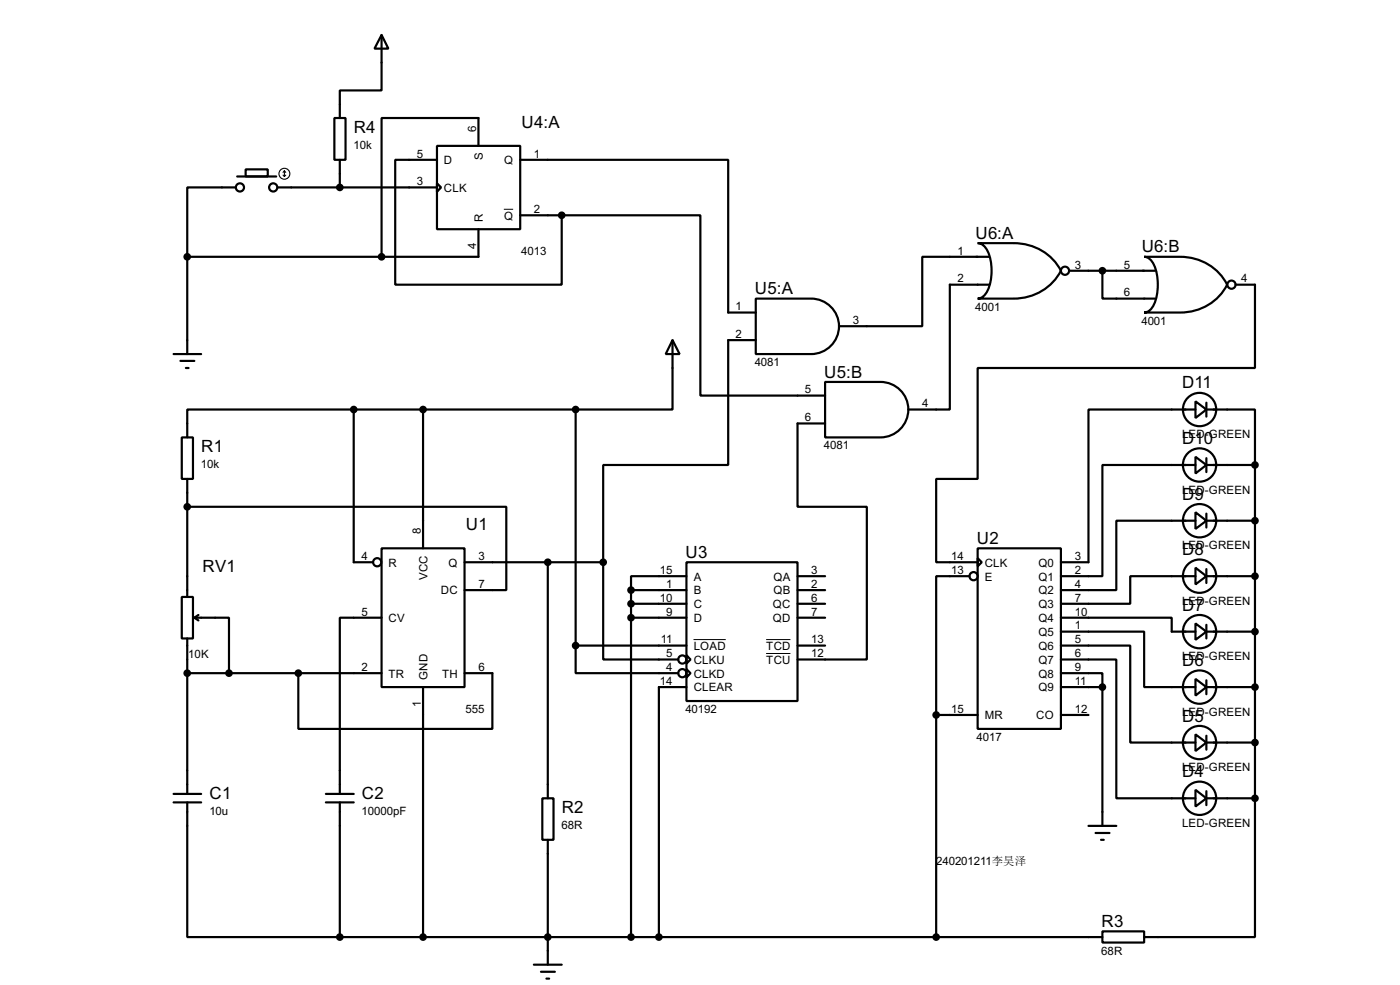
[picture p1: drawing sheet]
<svg xmlns="http://www.w3.org/2000/svg" width="256mm" height="180mm" viewBox="0 0 256 180" stroke-linecap="round" stroke-linejoin="round" font-family="sans-serif">
<g fill="none" stroke="#000" stroke-width=".4">
<path d="M69.9 6.4l1.3 2.5h-2.6zM69.9 6.4v10.2h-7.6v5M43.2 34.3h-8.9v12.7M43.5 32.3h7.1M45 31h4.1v1.3h-4.1zM50.9 34.3h29.2M61.3 21.6h2v7.7h-2zM62.3 29.3v5M80.1 26.7h15.2v15.3h-15.2zM80.1 33.6l.7 .7-.7 .8zM80.1 29.3h-7.7v22.8h30.5v-12.7M87.7 26.7v-5.1h-17.8v25.4"/>
<path d="M95.3 29.3h38.1v27.9h5.1M95.3 39.4h7.6M102.9 39.4h25.4v33h22.9M34.3 47v17.8M87.7 42v5h-53.4M138.5 54.7h10.1a5.1 5.1 0 0 1 5.1 5 5.1 5.1 0 0 1-5.1 5.1h-10.1zM179.1 44.5h6.6a9.6 9.6 0 0 1 8.7 5.1 9.6 9.6 0 0 1-8.7 5.1h-6.6a2.22 2.22 0 0 0 1.8-1.5 9 9 0 0 0-.3-7.8l-1-.8zM181.2 47h-12.2v12.7h-15.3M181.2 52.1h-7.2v22.9h-7.6M195.9 49.6h15.7M202 49.6v5.1h9.6M209.6 47h6.6a9.5 9.5 0 0 1 8.6 5.1 9.5 9.5 0 0 1-8.6 5.1h-6.6a2.17 2.17 0 0 0 1.8-1.5 9.3 9.3 0 0 0-.3-7.8l-1-.8z"/>
<path d="M226.4 52.1h3.5v15.3h-50.8v20.3h-7.6v15.2h7.6M31.8 64.8h5.1M33.1 66.1h2.5M34.1 67.4h.5M64.8 75h-30.5v5.1M64.8 75h40.7M64.8 75v27.9h3.6M77.5 75v25.4M105.5 75v43.2M123.2 62.3l1.3 2.5h-2.5zM123.2 62.3v12.7h-17.7M138.5 62.3h-5.1v22.8h-22.9v17.8"/>
<path d="M151.2 69.9h10.1a5.1 5.1 0 0 1 5.1 5.1 5.1 5.1 0 0 1-5.1 5.1h-10.1zM151.2 77.5h-5.1v15.3h12.7v27.9h-12.7M219 73.5l2 1.5-2 1.5zM219 75h-19.6v27.9h-5M221 75h8.9v10.1M221 73.7v2.6M33.3 80.1h2.1v7.6h-2.1zM34.3 92.8h58.5v15.2h-7.7M34.3 87.7v21.6M219 93.8l2 1.5-2 1.5zM219 83.6l2 1.5-2 1.6zM219 95.3h-14.5v12.7h-10.1"/>
<path d="M219 85.1h-17v20.4h-7.6M221 85.1h8.9M221 95.3h8.9M221 83.9v2.5M221 94v2.6M229.9 85.1v61M33.3 109.3h2.1v7.6h-2.1zM34.3 116.9v28.4M35.6 113.1h6.4v10.1M35.6 113.1l.8 .5M36.4 112.6l-.8 .5M69.9 100.4h15.2v25.4h-15.2z"/>
<path d="M69.9 113.1h-7.6v32.2M85.1 102.9h25.4M100.4 102.9v43.2M105.5 118.2v5h18.8M105.5 118.2h20.3M110.5 102.9v17.8h13.8M115.6 108h10.2M115.6 108v63.5M115.6 110.5h10.2M115.6 113.1h10.2M125.8 102.9h20.3v25.4h-20.3zM125.8 119.9l.7 .8-.7 .8z"/>
<path d="M125.8 105.5h-10.2v2.5M146.1 105.5h5.1M146.1 118.2h5.1M146.1 108h5.1M146.1 110.5h5.1M146.1 113.1h5.1M177.6 105.5h-6.1v25.4M179.1 100.4h15.3v33h-15.3zM179.1 102.2l.8 .7-.8 .8zM194.4 118.2h12.7v17.7h11.9M194.4 115.6h15.2v10.2h9.4M194.4 113.1h20.3v2.5h4.3"/>
<path d="M219 114.1l2 1.5-2 1.5zM219 103.9l2 1.6-2 1.5zM219 105.5h-11.9v5h-12.7M221 105.5h8.9M221 115.6h8.9M221 104.2v2.5M221 114.4v2.5M34.3 123.2h35.6M54.7 123.2v10.2h35.5v-10.2h-5.1M77.5 125.8v45.7M125.8 122.5l.7 .7-.7 .8zM125.8 125.8h-5.1v45.7"/>
<path d="M171.5 130.9h7.6M171.5 130.9v40.6M194.4 120.7h10.1v25.4h14.5M194.4 123.2h7.6v2.6M194.4 125.8h7.6M194.4 130.9h5M202 125.8v25.4M219 134.4l2 1.5-2 1.6zM219 124.3l2 1.5-2 1.5zM221 125.8h8.9M221 135.9h8.9M221 124.5v2.6"/>
<path d="M221 134.7v2.5M31.8 146.9h5.1M31.8 145.3h5.1M34.3 146.9v24.6h28M59.7 146.9h5.1M59.7 145.3h5.1M62.3 146.9v24.6M99.4 146.1h2v7.6h-2zM100.4 153.7v22.9M199.4 151.2h5.1M200.7 152.5h2.6M201.7 153.7h.5"/>
<path d="M219 144.6l2 1.5-2 1.5zM221 146.1h8.9M221 144.8v2.6M229.9 146.1v25.4h-20.3M62.3 171.5h139.7M97.8 176.6h5.1M99.1 177.9h2.6M100.1 179.1h.5M202 170.5h7.6v2h-7.6z"/>
<circle cx="43.9" cy="34.3" r=".75"/>
<circle cx="50" cy="34.3" r=".75"/>
<circle cx="195.1" cy="49.6" r=".75"/>
<circle cx="225.6" cy="52.1" r=".75"/>
<circle cx="219.7" cy="75" r="3.1"/>
<circle cx="219.7" cy="95.3" r="3.1"/>
<circle cx="219.7" cy="85.1" r="3.1"/>
<circle cx="69.1" cy="102.9" r=".75"/>
<circle cx="178.3" cy="105.5" r=".75"/>
<circle cx="219.7" cy="115.6" r="3.1"/>
<circle cx="219.7" cy="105.5" r="3.1"/>
<circle cx="125" cy="120.7" r=".75"/>
<circle cx="125" cy="123.2" r=".75"/>
<circle cx="219.7" cy="135.9" r="3.1"/>
<circle cx="219.7" cy="125.8" r="3.1"/>
<circle cx="219.7" cy="146.1" r="3.1"/>
</g>
<g fill="#000" stroke="#000" stroke-width=".4">
<circle cx="62.2" cy="34.3" r=".5"/>
<circle cx="102.9" cy="39.4" r=".5"/>
<circle cx="34.3" cy="47" r=".5"/>
<circle cx="69.9" cy="47" r=".5"/>
<circle cx="201.9" cy="49.6" r=".5"/>
<circle cx="64.8" cy="75" r=".5"/>
<circle cx="77.5" cy="75" r=".5"/>
<circle cx="105.4" cy="75" r=".5"/>
<circle cx="34.3" cy="92.8" r=".5"/>
<circle cx="229.9" cy="95.3" r=".5"/>
<circle cx="229.9" cy="85.1" r=".5"/>
<circle cx="100.3" cy="102.9" r=".5"/>
<circle cx="105.4" cy="118.2" r=".5"/>
<circle cx="110.5" cy="102.9" r=".5"/>
<circle cx="115.6" cy="110.5" r=".5"/>
<circle cx="115.6" cy="113.1" r=".5"/>
<circle cx="115.6" cy="108" r=".5"/>
<circle cx="229.9" cy="105.5" r=".5"/>
<circle cx="229.9" cy="115.6" r=".5"/>
<circle cx="34.3" cy="123.2" r=".5"/>
<circle cx="41.9" cy="123.2" r=".5"/>
<circle cx="54.6" cy="123.2" r=".5"/>
<circle cx="171.5" cy="130.9" r=".5"/>
<circle cx="201.9" cy="125.8" r=".5"/>
<circle cx="229.9" cy="125.8" r=".5"/>
<circle cx="229.9" cy="135.9" r=".5"/>
<circle cx="229.9" cy="146.1" r=".5"/>
<circle cx="62.2" cy="171.5" r=".5"/>
<circle cx="77.5" cy="171.5" r=".5"/>
<circle cx="100.3" cy="171.5" r=".5"/>
<circle cx="115.6" cy="171.5" r=".5"/>
<circle cx="120.7" cy="171.5" r=".5"/>
<circle cx="171.5" cy="171.5" r=".5"/>
</g>
<path d="M92.3 38.3h1.7M127.1 117.1h5.9M140.4 117.1h4.4M140.4 119.6h4.4" fill="none" stroke="#000" stroke-width=".18"/>
<g fill="none" stroke="#000" stroke-width=".2">
<path d="M51.9 32.1l.2 .2M52.1 31.3v1M52.1 31.3l-.2 .3M52.1 31.3l.3 .3M52.4 32.1l-.3 .2"/>
<circle cx="52.1" cy="31.8" r="1"/>
</g>
<g font-size="3.5">
<text x="95.6" y="23.3">U4:A</text>
<text x="64.8" y="24.3">R4</text>
<text x="178.7" y="43.7">U6:A</text>
<text x="209.2" y="46.2">U6:B</text>
<text x="138.3" y="53.9">U5:A</text>
<text x="151" y="69.1">U5:B</text>
<text x="216.6" y="71.1">D11</text>
<text x="36.9" y="82.8">R1</text>
<text x="216.6" y="81.3">D10</text>
<text x="216.6" y="91.5">D9</text>
<text x="85.4" y="97">U1</text>
<text x="179" y="99.6">U2</text>
<text x="216.6" y="101.6">D8</text>
<text x="37.1" y="104.7">RV1</text>
<text x="125.6" y="102.1">U3</text>
<text x="216.6" y="111.8">D7</text>
<text x="216.6" y="121.9">D6</text>
<text x="216.6" y="132.1">D5</text>
<text x="216.6" y="142.3">D4</text>
<text x="38.4" y="146.3">C1</text>
<text x="66.3" y="146.3">C2</text>
<text x="102.9" y="148.8">R2</text>
<text x="201.8" y="169.7">R3</text>
</g>
<g font-size="2.4">
<text x="64.8" y="27.2">10k</text>
<text x="76.4" y="28.9">5</text>
<text x="87.3" y="24.2" transform="rotate(-90 87.3 24.2)">6</text>
<text x="88.5" y="29.4" transform="rotate(-90 88.5 29.4)">S</text>
<text x="97.8" y="28.9">1</text>
<text x="76.4" y="33.9">3</text>
<text x="81.3" y="30">D</text>
<text x="81.3" y="35.1">CLK</text>
<text x="92.3" y="30">Q</text>
<text x="88.5" y="40.6" transform="rotate(-90 88.5 40.6)">R</text>
<text x="92.3" y="40.2">Q</text>
<text x="97.8" y="39">2</text>
<text x="87.3" y="45.7" transform="rotate(-90 87.3 45.7)">4</text>
<text x="95.5" y="46.7">4013</text>
<text x="175.4" y="46.6">1</text>
<text x="175.4" y="51.7">2</text>
<text x="196.9" y="49.2">3</text>
<text x="205.9" y="49.2">5</text>
<text x="227.4" y="51.7">4</text>
<text x="134.8" y="56.8">1</text>
<text x="156.3" y="59.3">3</text>
<text x="178.7" y="56.8">4001</text>
<text x="205.9" y="54.3">6</text>
<text x="209.1" y="59.4">4001</text>
<text x="134.8" y="61.9">2</text>
<text x="138.3" y="67">4081</text>
<text x="147.5" y="72">5</text>
<text x="147.5" y="77.1">6</text>
<text x="169" y="74.6">4</text>
<text x="151" y="82.2">4081</text>
<text x="216.5" y="80.2">LED-GREEN</text>
<text x="36.8" y="85.7">10k</text>
<text x="216.5" y="90.4">LED-GREEN</text>
<text x="77.1" y="97.8" transform="rotate(-90 77.1 97.8)">8</text>
<text x="216.5" y="100.6">LED-GREEN</text>
<text x="66.2" y="102.5">4</text>
<text x="71.2" y="103.7">R</text>
<text x="78.3" y="106.2" transform="rotate(-90 78.3 106.2)">VCC</text>
<text x="82.2" y="103.7">Q</text>
<text x="87.7" y="107.6">7</text>
<text x="87.7" y="102.5">3</text>
<text x="120.9" y="105.1">15</text>
<text x="122.1" y="107.6">1</text>
<text x="127.1" y="106.3">A</text>
<text x="141.7" y="106.3">QA</text>
<text x="148.6" y="105.1">3</text>
<text x="148.6" y="107.6">2</text>
<text x="174.3" y="102.5">14</text>
<text x="174.3" y="105.1">13</text>
<text x="180.4" y="103.7">CLK</text>
<text x="180.4" y="106.3">E</text>
<text x="190.2" y="103.7">Q0</text>
<text x="190.2" y="106.3">Q1</text>
<text x="196.9" y="102.5">3</text>
<text x="196.9" y="105.1">2</text>
<text x="196.9" y="107.6">4</text>
<text x="66.2" y="112.7">5</text>
<text x="71.2" y="113.9">CV</text>
<text x="80.8" y="108.8">DC</text>
<text x="120.9" y="110.1">10</text>
<text x="122.1" y="112.7">9</text>
<text x="127.1" y="108.8">B</text>
<text x="127.1" y="111.3">C</text>
<text x="127.1" y="113.9">D</text>
<text x="141.6" y="111.3">QC</text>
<text x="141.6" y="113.9">QD</text>
<text x="141.7" y="108.8">QB</text>
<text x="148.6" y="110.1">6</text>
<text x="148.6" y="112.7">7</text>
<text x="190.2" y="108.8">Q2</text>
<text x="190.2" y="111.3">Q3</text>
<text x="190.2" y="113.9">Q4</text>
<text x="196.9" y="110.1">7</text>
<text x="196.9" y="112.7">10</text>
<text x="216.5" y="110.7">LED-GREEN</text>
<text x="121.1" y="117.8">11</text>
<text x="127.1" y="119">LOAD</text>
<text x="140.4" y="119">TCD</text>
<text x="148.6" y="117.8">13</text>
<text x="190.2" y="116.4">Q5</text>
<text x="190.2" y="119">Q6</text>
<text x="196.9" y="115.2">1</text>
<text x="196.9" y="117.8">5</text>
<text x="34.5" y="120.4">10K</text>
<text x="66.2" y="122.8">2</text>
<text x="71.2" y="124">TR</text>
<text x="78.3" y="124.5" transform="rotate(-90 78.3 124.5)">GND</text>
<text x="81" y="124">TH</text>
<text x="87.7" y="122.8">6</text>
<text x="120.9" y="125.4">14</text>
<text x="122.1" y="120.3">5</text>
<text x="122.1" y="122.8">4</text>
<text x="127.1" y="121.5">CLKU</text>
<text x="127.1" y="124">CLKD</text>
<text x="140.4" y="121.5">TCU</text>
<text x="148.6" y="120.3">12</text>
<text x="190.2" y="121.5">Q7</text>
<text x="190.2" y="124">Q8</text>
<text x="196.9" y="120.3">6</text>
<text x="196.9" y="122.8">9</text>
<text x="196.9" y="125.4">11</text>
<text x="216.5" y="120.9">LED-GREEN</text>
<text x="77.1" y="129.5" transform="rotate(-90 77.1 129.5)">1</text>
<text x="85.3" y="130.5">555</text>
<text x="125.6" y="130.5">40192</text>
<text x="127.1" y="126.6">CLEAR</text>
<text x="174.3" y="130.5">15</text>
<text x="180.4" y="131.7">MR</text>
<text x="189.8" y="131.7">CO</text>
<text x="190.2" y="126.6">Q9</text>
<text x="196.9" y="130.5">12</text>
<text x="216.5" y="131">LED-GREEN</text>
<text x="178.9" y="135.6">4017</text>
<text x="216.5" y="141.2">LED-GREEN</text>
<text x="38.4" y="149.2">10u</text>
<text x="66.3" y="149.2">10000pF</text>
<text x="102.9" y="151.7">68R</text>
<text x="216.5" y="151.4">LED-GREEN</text>
<text x="171.5" y="158.3">240201211李昊泽</text>
<text x="201.8" y="174.7">68R</text>
</g>
</svg>
